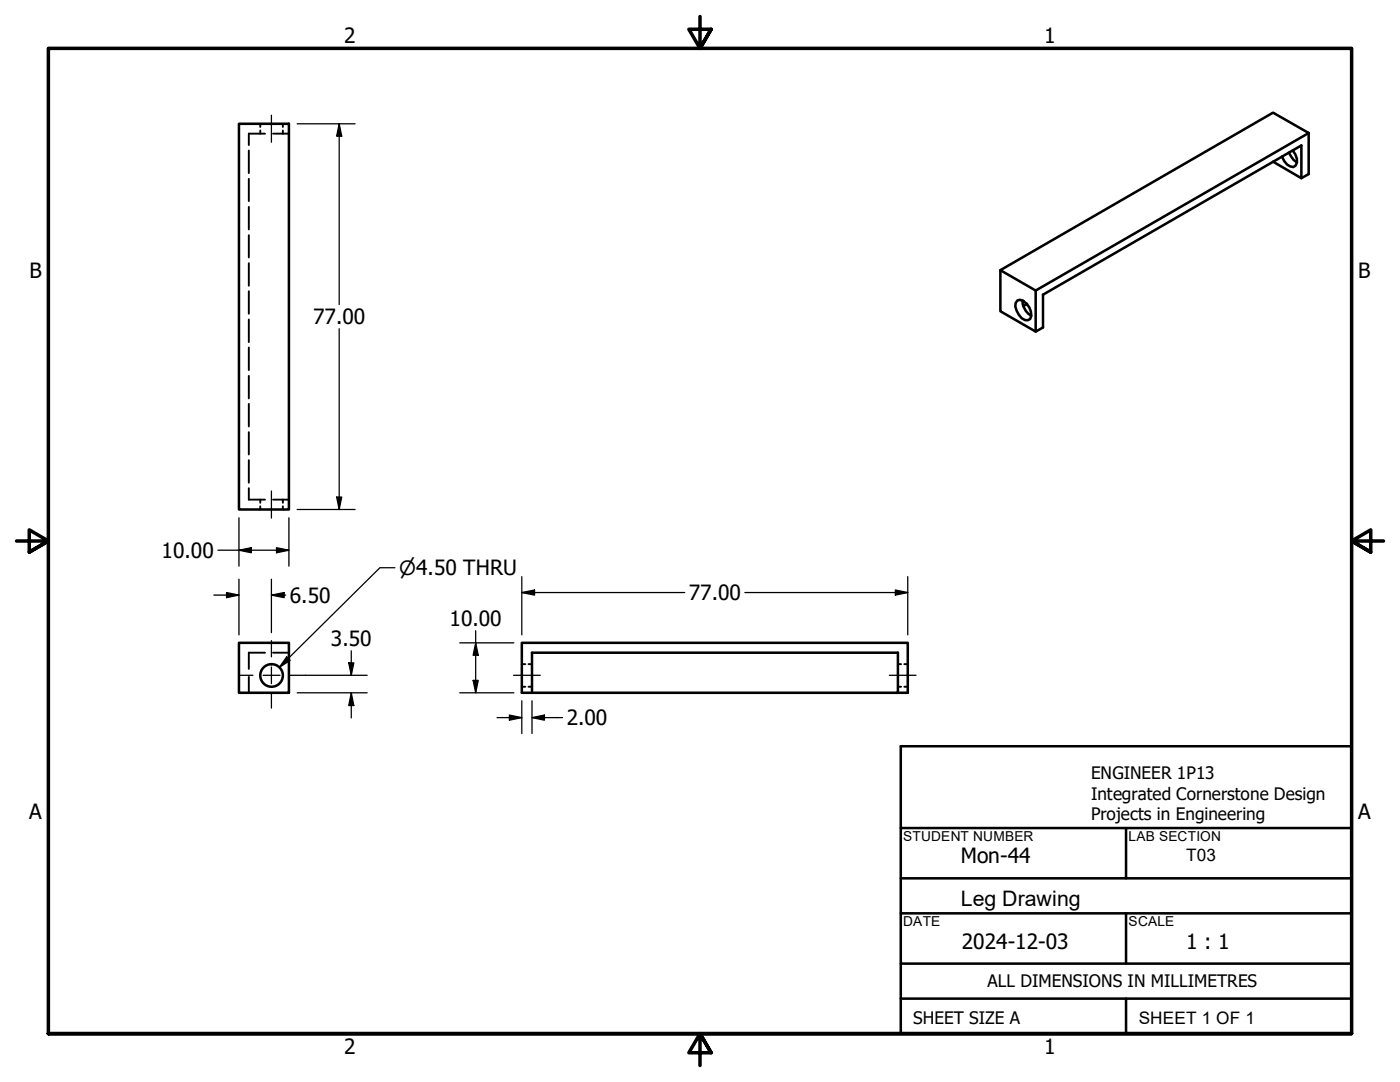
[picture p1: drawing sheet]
<svg xmlns="http://www.w3.org/2000/svg" width="279mm" height="216mm" viewBox="0 0 279 216" stroke-linecap="round" stroke-linejoin="round" font-family="sans-serif">
<!-- layer: Hidden (ANSI) -->
<g fill="none" stroke="#000" stroke-width=".38">
<path d="M49.7 30v4.5M49.7 35.7v4.4M51.9 24.7v.6M51.9 26v.7M52.9 26.7h-3.2v2.3M54.5 26.7h3.2M56.5 24.7v.6M56.5 26v.7M49.7 41.3v4.5M49.7 46.9v4.5M49.7 52.5v4.5M49.7 58.1v4.5"/>
<path d="M49.7 63.8v4.5M49.7 69.3v4.6M49.7 75v4.5M49.7 80.6v4.5M49.7 86.2v4.5M49.7 91.8v4.5M49.7 97.4v2.3h3.2M51.9 99.7v.6M54.5 99.7h3.2M56.5 99.7v.6M51.9 101v.7M56.5 101v.7"/>
<path d="M49.7 135.1v3.1M52.9 130.2h-3.2v3.3M54.5 130.2h3.2M104.1 137h.7M104.1 132.5h.7M105.5 137h.7M105.5 132.5h.7M179.2 137h.6M179.2 132.5h.6M180.5 137h.7M180.5 132.5h.7"/>
</g>
<!-- layer: Visible (ANSI) -->
<g fill="none" stroke="#000" stroke-width=".51">
<path d="M47.7 24.7h10v77h-10zM254.1 32.3l5.6 3.3v-6.6l-51.5 29.8v6.5l-1.5 .9-7.1-4.1v-8.2M257.2 30.5l1 1.4 .6 .5M258 30a2.5 2.5 0 0 1 .6 3l-.5 .3a2.66 2.66 0 0 1-2.3-2.1M261.2 26.5v8.2l-1.5 .9M199.6 53.9l54.5-31.4 7.1 4-54.5 31.5zM203.1 59.9l.5-.1a3 3 0 0 1 2 3.8l-.4 .3a2.33 2.33 0 0 1-2.3-1.9l-.3-.8 .1-.7zM204.1 59.9a3.4 3.4 0 0 0 1.7 3.1M206.7 58v8.2M205 60.6l-.8 .5M47.7 128.3h10v9.9h-10zM106.2 138.2v-8h73v8h-75.1v-9.9h77.1v9.9h-2"/>
<circle cx="54.2" cy="134.8" r="2.25"/>
</g>
<!-- layer: Border (ANSI) -->
<path d="M139.7 3.3v6.4l-2.2-3.9h4.4l-2.2 3.9 2.2-3.9M3.3 107.9h6.4l-3.9-2.2v4.5l3.9-2.3-3.9 2.3M276.1 107.9h-6.4l3.9-2.2v4.5l-3.9-2.3 3.9 2.3M9.7 206.2v-196.5h260v196.5h-260h260M141.9 210.1l-2.2-3.9 2.2 3.9h-4.4l2.2-3.9v6.4" fill="none" stroke="#000" stroke-width=".7"/>
<!-- layer: Title (ANSI) -->
<path d="M179.8 148.9h89.9v57.3h-89.9zM179.8 165.2h89.9M179.8 175.3h89.9M224.7 165.2v10.1M179.8 199.3h89.9M179.8 182.2h89.9M179.8 192.3h89.9M224.7 182.2v10.1M224.7 199.3v6.9" fill="none" stroke="#000" stroke-width=".51"/>
<!-- layer: Center Mark (ANSI) -->
<path d="M47.6 134.7h2.9M52.5 134.7h3.4M54.2 127.8v3.3M54.2 133.1v3.3M54.2 138.4v2.9M57.8 134.7h3.2" fill="none" stroke="#000" stroke-width=".25"/>
<!-- layer: Dimension (ANSI) -->
<g fill="none" stroke="#000" stroke-width=".25">
<path d="M59.3 24.7h11.6M67.7 24.7l.5 2.5h-1zM67.7 24.7v36.1M67.7 65.6v36.1M67.2 99.2h1l-.5 2.5zM42.7 118.7h5M43.5 109.8h14.2M45.2 118.2l2.5 .5-2.5 .6zM47.7 109.8l2.5-.5v1zM47.7 103.3v9.7M47.7 115.6v11.1M54.2 118.7l2.5-.5v1.1z"/>
<path d="M54.2 118.7h2.8M54.2 115.6v10.6M55.2 109.3l2.5 .5-2.5 .5zM57.7 103.3v9.7M59.3 101.7h11.6M78.8 113.3h-3l-20 19.9M104.1 118.2l2.6-.5v1zM104.1 118.2h32.6M104.1 115.1v11.6M148.7 118.2h32.5M178.7 117.7l2.5 .5-2.5 .5zM181.2 115.1v11.6"/>
<path d="M57.2 131.1l.7 .7-2.1 1.4zM59.3 138.2h14M61 134.7h12.3M69.6 132.3h1l-.5 2.4zM70.1 138.2l.5 2.6h-1zM70.1 129.9v4.8M70.1 138.2v5.1M91.8 128.3h10.8M91.8 138.2h10.8M94.4 135.8h1l-.5 2.4zM94.9 128.3l.5 2.4h-1zM94.9 125.9v12.3"/>
<path d="M104.1 139.8v6.6M106.2 139.8v6.6M99.2 143.2h4.9M101.7 142.7l2.4 .5-2.4 .5zM106.2 143.2l2.4-.5v1zM106.2 143.2h6.1"/>
</g>
<g fill="#000">
<path d="M67.7 24.7l.5 2.5h-1zM67.2 99.2h1l-.5 2.5zM45.2 118.2l2.5 .5-2.5 .6zM47.7 109.8l2.5-.5v1zM55.2 109.3l2.5 .5-2.5 .5zM54.2 118.7l2.5-.5v1.1zM104.1 118.2l2.6-.5v1zM178.7 117.7l2.5 .5-2.5 .5zM57.2 131.1l.7 .7-2.1 1.4zM69.6 132.3h1l-.5 2.4zM94.4 135.8h1l-.5 2.4zM94.9 128.3l.5 2.4h-1z"/>
<path d="M70.1 138.2l.5 2.6h-1zM101.7 142.7l2.4 .5-2.4 .5zM106.2 143.2l2.4-.5v1z"/>
</g>
<!-- layer: Centerline (ANSI) -->
<path d="M54.2 23v5.4M54.2 98v5.4M102.5 134.7h5.3M177.5 134.7h5.3" fill="none" stroke="#000" stroke-width=".25"/>
<text font-size="4.3" x="191.8" y="180.8">Leg Drawing</text>
<g font-size="4.2">
<text x="68.7" y="8.6">2</text>
<text x="208.4" y="8.6">1</text>
<text x="5.9" y="55.5">B</text>
<text x="271.1" y="55.5">B</text>
<text x="62.5" y="64.7">77.00</text>
<text x="32.3" y="111.3">10.00</text>
<text x="137.5" y="119.8">77.00</text>
<text x="57.8" y="120.3">6.50</text>
<text x="89.7" y="125">10.00</text>
<text x="66" y="129">3.50</text>
<text x="113.1" y="144.7">2.00</text>
<text x="5.8" y="163.4">A</text>
<text x="271" y="163.4">A</text>
<text x="191.8" y="172.3">Mon-44</text>
<text x="192" y="189.4">2024-12-03</text>
<text x="236.7" y="189.3">1 : 1</text>
<text x="68.7" y="210.3">2</text>
<text x="208.4" y="210.3">1</text>
</g>
<text font-size="3.9" x="79.6" y="114.7">⌀4.50 THRU</text>
<g font-size="3.4">
<text x="217.7" y="155.4">ENGINEER 1P13</text>
<text x="217.7" y="159.6">Integrated Cornerstone Design</text>
<text x="217.7" y="163.7">Projects in Engineering</text>
<text x="236.7" y="171.8">T03</text>
<text x="197.1" y="197">ALL DIMENSIONS IN MILLIMETRES</text>
<text x="182.2" y="204.3">SHEET SIZE A</text>
<text x="227.3" y="204.3">SHEET 1 OF 1</text>
</g>
<g font-size="2.7">
<text x="180.3" y="167.8">STUDENT NUMBER</text>
<text x="225.2" y="167.8">LAB SECTION</text>
<text x="180.3" y="184.7">DATE</text>
<text x="225.2" y="184.8">SCALE</text>
</g>
</svg>
